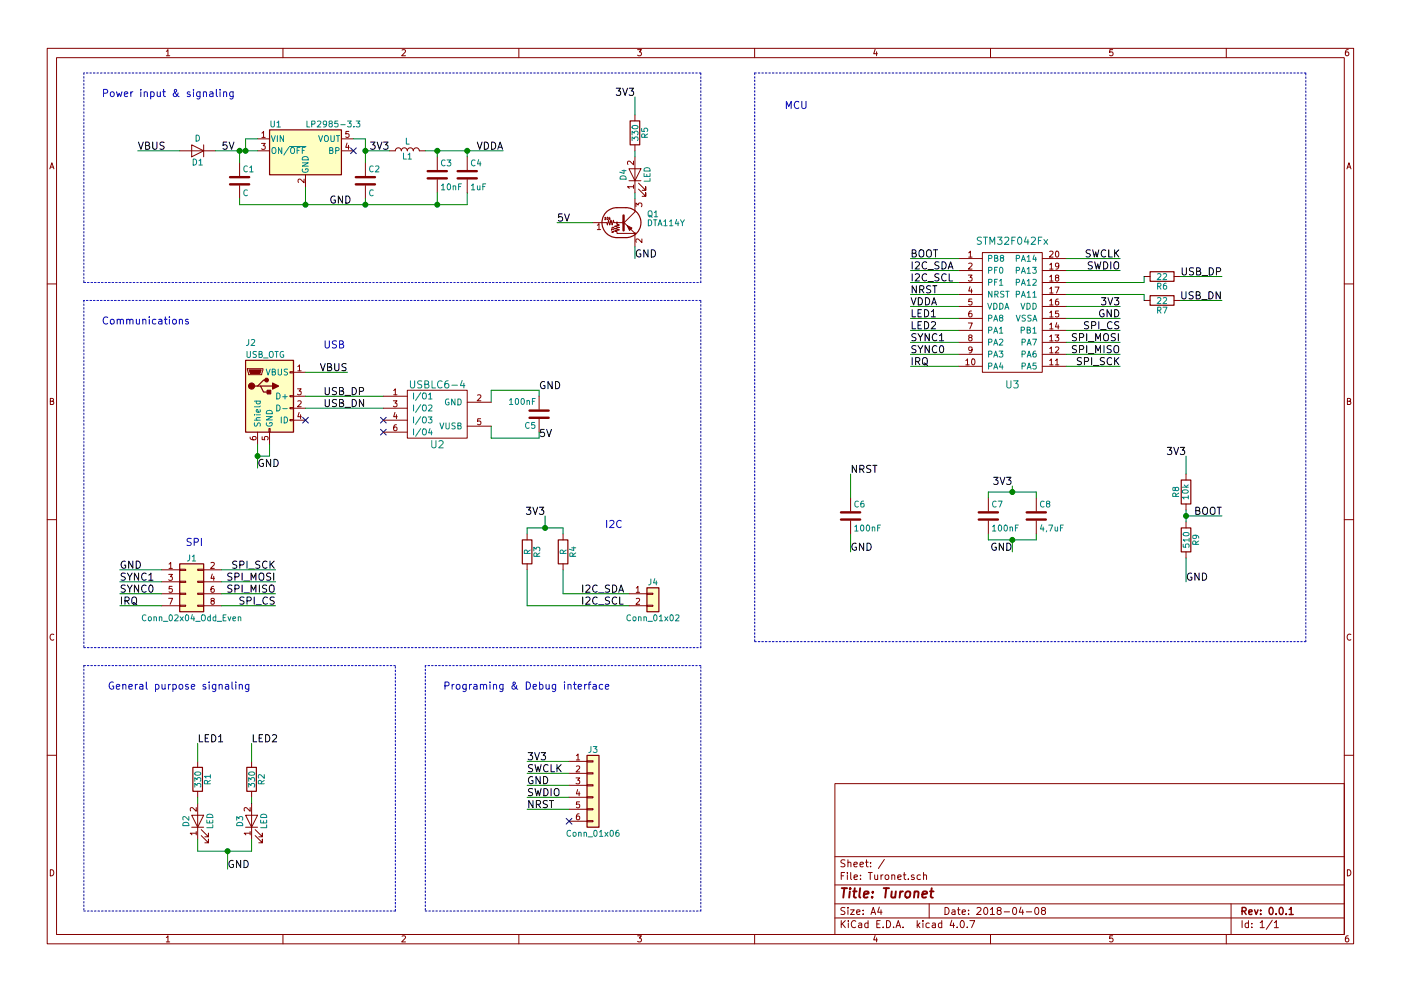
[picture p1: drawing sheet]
EESchema Schematic File Version 2
LIBS:power
LIBS:device
LIBS:switches
LIBS:relays
LIBS:motors
LIBS:transistors
LIBS:conn
LIBS:linear
LIBS:regul
LIBS:74xx
LIBS:cmos4000
LIBS:adc-dac
LIBS:memory
LIBS:xilinx
LIBS:microcontrollers
LIBS:dsp
LIBS:microchip
LIBS:analog_switches
LIBS:motorola
LIBS:texas
LIBS:intel
LIBS:audio
LIBS:interface
LIBS:digital-audio
LIBS:philips
LIBS:display
LIBS:cypress
LIBS:siliconi
LIBS:opto
LIBS:atmel
LIBS:contrib
LIBS:valves
LIBS:ComponentLib
LIBS:Turonet-cache
EELAYER 25 0
EELAYER END
$Descr A4 11693 8268
encoding utf-8
Sheet 1 1
Title "Turonet"
Date "2018-04-08"
Rev "0.0.1"
Comp ""
Comment1 ""
Comment2 ""
Comment3 ""
Comment4 ""
$EndDescr
$Comp
L STM32F042Fx U3
U 1 1
P 8450 2600
F 0 "U3" H 8450 2000 60  0000 C CNN
F 1 "STM32F042Fx" H 8450 3200 60  0000 C CNN
F 2 "Housings_SSOP:TSSOP-20_4.4x6.5mm_Pitch0.65mm" H 8450 2550 60  0001 C CNN
F 3 "" H 8450 2550 60  0001 C CNN
	1    8450 2600
	1    0    0    -1  
$EndComp
$Comp
L USB_OTG J2
U 1 1
P 2250 3300
F 0 "J2" H 2050 3750 50  0000 L CNN
F 1 "USB_OTG" H 2050 3650 50  0000 L CNN
F 2 "Connectors_USB:USB_Micro-B_Molex-105017-0001" H 2400 3250 50  0001 C CNN
F 3 "" H 2400 3250 50  0001 C CNN
	1    2250 3300
	1    0    0    -1  
$EndComp
$Comp
L Conn_01x06 J3
U 1 1
P 4950 6550
F 0 "J3" H 4950 6850 50  0000 C CNN
F 1 "Conn_01x06" H 4950 6150 50  0000 C CNN
F 2 "Pin_Headers:Pin_Header_Angled_1x06_Pitch2.54mm" H 4950 6550 50  0001 C CNN
F 3 "" H 4950 6550 50  0001 C CNN
	1    4950 6550
	1    0    0    -1  
$EndComp
$Comp
L C C3
U 1 1
P 3650 1450
F 0 "C3" H 3675 1550 50  0000 L CNN
F 1 "10nF" H 3675 1350 50  0000 L CNN
F 2 "Capacitors_SMD:C_0603_HandSoldering" H 3688 1300 50  0001 C CNN
F 3 "" H 3650 1450 50  0001 C CNN
	1    3650 1450
	1    0    0    -1  
$EndComp
$Comp
L C C4
U 1 1
P 3900 1450
F 0 "C4" H 3925 1550 50  0000 L CNN
F 1 "1uF" H 3925 1350 50  0000 L CNN
F 2 "Capacitors_SMD:C_0603_HandSoldering" H 3938 1300 50  0001 C CNN
F 3 "" H 3900 1450 50  0001 C CNN
	1    3900 1450
	1    0    0    -1  
$EndComp
$Comp
L C C8
U 1 1
P 8650 4300
F 0 "C8" H 8675 4400 50  0000 L CNN
F 1 "4,7uF" H 8675 4200 50  0000 L CNN
F 2 "Capacitors_SMD:C_0603_HandSoldering" H 8688 4150 50  0001 C CNN
F 3 "" H 8650 4300 50  0001 C CNN
	1    8650 4300
	1    0    0    -1  
$EndComp
$Comp
L C C7
U 1 1
P 8250 4300
F 0 "C7" H 8275 4400 50  0000 L CNN
F 1 "100nF" H 8275 4200 50  0000 L CNN
F 2 "Capacitors_SMD:C_0603_HandSoldering" H 8288 4150 50  0001 C CNN
F 3 "" H 8250 4300 50  0001 C CNN
	1    8250 4300
	1    0    0    -1  
$EndComp
$Comp
L C C6
U 1 1
P 7100 4300
F 0 "C6" H 7125 4400 50  0000 L CNN
F 1 "100nF" H 7125 4200 50  0000 L CNN
F 2 "Capacitors_SMD:C_0603_HandSoldering" H 7138 4150 50  0001 C CNN
F 3 "" H 7100 4300 50  0001 C CNN
	1    7100 4300
	1    0    0    -1  
$EndComp
Wire Wire Line
	8900 2550 9350 2550
$Comp
L R R9
U 1 1
P 9900 4500
F 0 "R9" V 9980 4500 50  0000 C CNN
F 1 "510" V 9900 4500 50  0000 C CNN
F 2 "Resistors_SMD:R_0603_HandSoldering" V 9830 4500 50  0001 C CNN
F 3 "" H 9900 4500 50  0001 C CNN
	1    9900 4500
	1    0    0    -1  
$EndComp
$Comp
L R R8
U 1 1
P 9900 4100
F 0 "R8" V 9980 4100 50  0000 C CNN
F 1 "10k" V 9900 4100 50  0000 C CNN
F 2 "Resistors_SMD:R_0603_HandSoldering" V 9830 4100 50  0001 C CNN
F 3 "" H 9900 4100 50  0001 C CNN
	1    9900 4100
	-1   0    0    1   
$EndComp
Wire Wire Line
	9900 4250 9900 4350
$Comp
L DTA114Y Q1
U 1 1
P 5200 1850
F 0 "Q1" H 5400 1925 50  0000 L CNN
F 1 "DTA114Y" H 5400 1850 50  0000 L CNN
F 2 "TO_SOT_Packages_SMD:SOT-23_Handsoldering" H 5200 1850 50  0001 L CNN
F 3 "" H 5200 1850 50  0001 L CNN
	1    5200 1850
	1    0    0    -1  
$EndComp
Wire Wire Line
	2150 3700 2150 3900
Wire Wire Line
	2250 3700 2250 3800
Wire Wire Line
	2250 3800 2150 3800
Connection ~ 2150 3800
$Comp
L D D1
U 1 1
P 1650 1250
F 0 "D1" H 1650 1350 50  0000 C CNN
F 1 "D" H 1650 1150 50  0000 C CNN
F 2 "Diodes_SMD:D_SOD-123" H 1650 1250 50  0001 C CNN
F 3 "" H 1650 1250 50  0001 C CNN
	1    1650 1250
	-1   0    0    1   
$EndComp
NoConn ~ 2550 3500
Wire Wire Line
	2550 3100 2900 3100
Wire Wire Line
	2550 3300 3200 3300
Wire Wire Line
	2550 3400 3200 3400
$Comp
L R R7
U 1 1
P 9700 2500
F 0 "R7" V 9780 2500 50  0000 C CNN
F 1 "22" V 9700 2500 50  0000 C CNN
F 2 "Resistors_SMD:R_0603_HandSoldering" V 9630 2500 50  0001 C CNN
F 3 "" H 9700 2500 50  0001 C CNN
	1    9700 2500
	0    1    1    0   
$EndComp
$Comp
L R R6
U 1 1
P 9700 2300
F 0 "R6" V 9780 2300 50  0000 C CNN
F 1 "22" V 9700 2300 50  0000 C CNN
F 2 "Resistors_SMD:R_0603_HandSoldering" V 9630 2300 50  0001 C CNN
F 3 "" H 9700 2300 50  0001 C CNN
	1    9700 2300
	0    1    1    0   
$EndComp
NoConn ~ 3200 3500
NoConn ~ 3200 3600
$Comp
L C C5
U 1 1
P 4500 3450
F 0 "C5" H 4525 3550 50  0000 L CNN
F 1 "100nF" H 4525 3350 50  0000 L CNN
F 2 "Capacitors_SMD:C_0603_HandSoldering" H 4538 3300 50  0001 C CNN
F 3 "" H 4500 3450 50  0001 C CNN
	1    4500 3450
	-1   0    0    1   
$EndComp
Wire Wire Line
	4100 3350 4100 3250
Wire Wire Line
	4100 3250 4500 3250
Wire Wire Line
	4500 3250 4500 3300
Wire Wire Line
	4500 3600 4500 3650
Wire Wire Line
	4500 3650 4100 3650
Wire Wire Line
	4100 3650 4100 3550
Text Label 4500 3650 0    60   ~ 0
5V
Text Label 1850 1250 0    60   ~ 0
5V
Text Label 2900 3100 2    60   ~ 0
VBUS
Text Label 2700 3300 0    60   ~ 0
USB_DP
Text Label 2700 3400 0    60   ~ 0
USB_DN
Wire Wire Line
	1150 1250 1500 1250
Wire Wire Line
	2550 1550 2550 1700
$Comp
L C C1
U 1 1
P 2000 1500
F 0 "C1" H 2025 1600 50  0000 L CNN
F 1 "C" H 2025 1400 50  0000 L CNN
F 2 "Capacitors_SMD:C_0603_HandSoldering" H 2038 1350 50  0001 C CNN
F 3 "" H 2000 1500 50  0001 C CNN
	1    2000 1500
	1    0    0    -1  
$EndComp
$Comp
L C C2
U 1 1
P 3050 1500
F 0 "C2" H 3075 1600 50  0000 L CNN
F 1 "C" H 3075 1400 50  0000 L CNN
F 2 "Capacitors_SMD:C_0603_HandSoldering" H 3088 1350 50  0001 C CNN
F 3 "" H 3050 1500 50  0001 C CNN
	1    3050 1500
	1    0    0    -1  
$EndComp
Wire Wire Line
	2000 1350 2000 1250
Connection ~ 2000 1250
Wire Wire Line
	2000 1650 2000 1700
Wire Wire Line
	2000 1700 3900 1700
Connection ~ 2550 1700
Wire Wire Line
	3050 1700 3050 1650
Wire Wire Line
	3050 1150 3050 1350
Connection ~ 3050 1250
Text Label 3250 1250 2    60   ~ 0
3V3
Text Label 4650 1850 0    60   ~ 0
5V
Wire Wire Line
	4950 1850 4650 1850
$Comp
L R R5
U 1 1
P 5300 1100
F 0 "R5" V 5380 1100 50  0000 C CNN
F 1 "330" V 5300 1100 50  0000 C CNN
F 2 "Resistors_SMD:R_0603_HandSoldering" V 5230 1100 50  0001 C CNN
F 3 "" H 5300 1100 50  0001 C CNN
	1    5300 1100
	1    0    0    -1  
$EndComp
Text Label 5300 800  2    60   ~ 0
3V3
Wire Wire Line
	5300 800  5300 950 
Wire Wire Line
	5300 2050 5300 2150
$Comp
L LED D4
U 1 1
P 5300 1450
F 0 "D4" H 5300 1550 50  0000 C CNN
F 1 "LED" H 5300 1350 50  0000 C CNN
F 2 "LEDs:LED_0805_HandSoldering" H 5300 1450 50  0001 C CNN
F 3 "" H 5300 1450 50  0001 C CNN
	1    5300 1450
	0    -1   -1   0   
$EndComp
Wire Wire Line
	5300 1250 5300 1300
Wire Wire Line
	5300 1600 5300 1650
$Comp
L L L1
U 1 1
P 3400 1250
F 0 "L1" V 3350 1250 50  0000 C CNN
F 1 "L" V 3475 1250 50  0000 C CNN
F 2 "Inductors_SMD:L_0603_HandSoldering" H 3400 1250 50  0001 C CNN
F 3 "" H 3400 1250 50  0001 C CNN
	1    3400 1250
	0    -1   -1   0   
$EndComp
Wire Wire Line
	3550 1250 4200 1250
Wire Wire Line
	3650 1250 3650 1300
Wire Wire Line
	3900 1250 3900 1300
Connection ~ 3650 1250
Connection ~ 3900 1250
Text Label 4200 1250 2    60   ~ 0
VDDA
Wire Wire Line
	3650 1700 3650 1600
Connection ~ 3050 1700
Wire Wire Line
	3900 1700 3900 1600
Connection ~ 3650 1700
Wire Wire Line
	7100 4450 7100 4600
Wire Wire Line
	7100 4150 7100 3950
Text Label 7100 3950 0    60   ~ 0
NRST
Text Label 9900 3800 2    60   ~ 0
3V3
Wire Wire Line
	9900 3800 9900 3950
Wire Wire Line
	9900 4650 9900 4850
Wire Wire Line
	9900 4300 10200 4300
Connection ~ 9900 4300
Text Label 10200 4300 2    60   ~ 0
BOOT
$Comp
L Conn_02x04_Odd_Even J1
U 1 1
P 1550 4850
F 0 "J1" H 1600 5050 50  0000 C CNN
F 1 "Conn_02x04_Odd_Even" H 1600 4550 50  0000 C CNN
F 2 "Pin_Headers:Pin_Header_Angled_2x04_Pitch2.54mm" H 1550 4850 50  0001 C CNN
F 3 "" H 1550 4850 50  0001 C CNN
	1    1550 4850
	1    0    0    -1  
$EndComp
Text Label 1150 1250 0    60   ~ 0
VBUS
$Comp
L R R1
U 1 1
P 1650 6500
F 0 "R1" V 1730 6500 50  0000 C CNN
F 1 "330" V 1650 6500 50  0000 C CNN
F 2 "Resistors_SMD:R_0603_HandSoldering" V 1580 6500 50  0001 C CNN
F 3 "" H 1650 6500 50  0001 C CNN
	1    1650 6500
	1    0    0    -1  
$EndComp
Wire Wire Line
	1650 6200 1650 6350
$Comp
L LED D2
U 1 1
P 1650 6850
F 0 "D2" H 1650 6950 50  0000 C CNN
F 1 "LED" H 1650 6750 50  0000 C CNN
F 2 "LEDs:LED_0805_HandSoldering" H 1650 6850 50  0001 C CNN
F 3 "" H 1650 6850 50  0001 C CNN
	1    1650 6850
	0    -1   -1   0   
$EndComp
Wire Wire Line
	1650 6650 1650 6700
Wire Wire Line
	1650 7000 1650 7100
$Comp
L R R2
U 1 1
P 2100 6500
F 0 "R2" V 2180 6500 50  0000 C CNN
F 1 "330" V 2100 6500 50  0000 C CNN
F 2 "Resistors_SMD:R_0603_HandSoldering" V 2030 6500 50  0001 C CNN
F 3 "" H 2100 6500 50  0001 C CNN
	1    2100 6500
	1    0    0    -1  
$EndComp
Wire Wire Line
	2100 6200 2100 6350
$Comp
L LED D3
U 1 1
P 2100 6850
F 0 "D3" H 2100 6950 50  0000 C CNN
F 1 "LED" H 2100 6750 50  0000 C CNN
F 2 "LEDs:LED_0805_HandSoldering" H 2100 6850 50  0001 C CNN
F 3 "" H 2100 6850 50  0001 C CNN
	1    2100 6850
	0    -1   -1   0   
$EndComp
Wire Wire Line
	2100 6650 2100 6700
Wire Wire Line
	2100 7100 2100 7000
Wire Wire Line
	1650 7100 2100 7100
Wire Wire Line
	1900 7100 1900 7250
Connection ~ 1900 7100
Text Label 1650 6200 0    60   ~ 0
LED1
Text Label 2100 6200 0    60   ~ 0
LED2
$Comp
L Conn_01x02 J4
U 1 1
P 5450 4950
F 0 "J4" H 5450 5050 50  0000 C CNN
F 1 "Conn_01x02" H 5450 4750 50  0000 C CNN
F 2 "Pin_Headers:Pin_Header_Straight_1x02_Pitch2.54mm" H 5450 4950 50  0001 C CNN
F 3 "" H 5450 4950 50  0001 C CNN
	1    5450 4950
	1    0    0    -1  
$EndComp
$Comp
L R R3
U 1 1
P 4400 4600
F 0 "R3" V 4480 4600 50  0000 C CNN
F 1 "R" V 4400 4600 50  0000 C CNN
F 2 "Resistors_SMD:R_0603_HandSoldering" V 4330 4600 50  0001 C CNN
F 3 "" H 4400 4600 50  0001 C CNN
	1    4400 4600
	1    0    0    -1  
$EndComp
$Comp
L R R4
U 1 1
P 4700 4600
F 0 "R4" V 4780 4600 50  0000 C CNN
F 1 "R" V 4700 4600 50  0000 C CNN
F 2 "Resistors_SMD:R_0603_HandSoldering" V 4630 4600 50  0001 C CNN
F 3 "" H 4700 4600 50  0001 C CNN
	1    4700 4600
	1    0    0    -1  
$EndComp
Text Label 7600 2550 0    60   ~ 0
VDDA
Wire Wire Line
	7600 2550 8000 2550
Text Label 9350 2550 2    60   ~ 0
3V3
Text Label 10200 2300 2    60   ~ 0
USB_DP
Text Label 10200 2500 2    60   ~ 0
USB_DN
Text Label 7600 2150 0    60   ~ 0
BOOT
Wire Wire Line
	8000 2150 7600 2150
Wire Wire Line
	8000 2250 7600 2250
Wire Wire Line
	8000 2350 7600 2350
Text Label 7600 2250 0    60   ~ 0
I2C_SDA
Text Label 7600 2350 0    60   ~ 0
I2C_SCL
Text Label 7600 2450 0    60   ~ 0
NRST
Wire Wire Line
	7600 2450 8000 2450
Text Label 7600 2650 0    60   ~ 0
LED1
Text Label 7600 2750 0    60   ~ 0
LED2
Wire Wire Line
	7600 2650 8000 2650
Wire Wire Line
	7600 2750 8000 2750
Wire Wire Line
	7600 2850 8000 2850
Wire Wire Line
	8000 2950 7600 2950
Wire Wire Line
	8000 3050 7600 3050
Text Label 7600 3050 0    60   ~ 0
IRQ
Text Label 7600 2950 0    60   ~ 0
SYNC0
Text Label 7600 2850 0    60   ~ 0
SYNC1
Text Label 9350 2150 2    60   ~ 0
SWCLK
Wire Wire Line
	8900 2150 9350 2150
Wire Wire Line
	8900 2650 9350 2650
Text Label 9350 2250 2    60   ~ 0
SWDIO
Wire Wire Line
	9350 2250 8900 2250
Wire Wire Line
	8900 2750 9350 2750
Text Label 9350 2750 2    60   ~ 0
SPI_CS
Text Label 9350 2850 2    60   ~ 0
SPI_MOSI
Text Label 9350 2950 2    60   ~ 0
SPI_MISO
Text Label 9350 3050 2    60   ~ 0
SPI_SCK
Wire Wire Line
	9350 2850 8900 2850
Wire Wire Line
	9350 2950 8900 2950
Wire Wire Line
	9350 3050 8900 3050
Wire Wire Line
	9850 2300 10200 2300
Wire Wire Line
	9850 2500 10200 2500
Wire Wire Line
	9550 2300 9550 2350
Wire Wire Line
	9550 2350 8900 2350
Wire Wire Line
	8900 2450 9550 2450
Wire Wire Line
	9550 2450 9550 2500
Text Label 8450 4050 2    60   ~ 0
3V3
Wire Wire Line
	8450 4050 8450 4100
Wire Wire Line
	8250 4100 8650 4100
Wire Wire Line
	8250 4100 8250 4150
Wire Wire Line
	8650 4100 8650 4150
Connection ~ 8450 4100
Wire Wire Line
	8250 4450 8250 4500
Wire Wire Line
	8250 4500 8650 4500
Wire Wire Line
	8450 4500 8450 4600
Wire Wire Line
	8650 4500 8650 4450
Connection ~ 8450 4500
Text Label 4400 6350 0    60   ~ 0
3V3
Text Label 4400 6450 0    60   ~ 0
SWCLK
Text Label 4400 6650 0    60   ~ 0
SWDIO
Text Label 4400 6750 0    60   ~ 0
NRST
NoConn ~ 4750 6850
Wire Wire Line
	4400 6350 4750 6350
Wire Wire Line
	4400 6450 4750 6450
Wire Wire Line
	4400 6650 4750 6650
Wire Wire Line
	4400 6750 4750 6750
Wire Wire Line
	4750 6550 4400 6550
Text Label 4400 6550 0    60   ~ 0
GND
Text Label 9900 4850 0    60   ~ 0
GND
Text Label 7100 4600 0    60   ~ 0
GND
Text Label 1900 7250 0    60   ~ 0
GND
Text Label 5300 2150 0    60   ~ 0
GND
Text Label 2150 3900 0    60   ~ 0
GND
Text Label 4500 3250 0    60   ~ 0
GND
Text Label 2750 1700 0    60   ~ 0
GND
Text Label 9350 2650 2    60   ~ 0
GND
Text Label 8450 4600 2    60   ~ 0
GND
Text Label 4850 4950 0    60   ~ 0
I2C_SDA
Text Label 4850 5050 0    60   ~ 0
I2C_SCL
Text Label 4550 4300 2    60   ~ 0
3V3
Wire Wire Line
	4550 4300 4550 4400
Wire Wire Line
	4400 4400 4700 4400
Wire Wire Line
	4400 4400 4400 4450
Wire Wire Line
	4700 4400 4700 4450
Connection ~ 4550 4400
Wire Wire Line
	4700 4750 4700 4950
Wire Wire Line
	4700 4950 5250 4950
Wire Wire Line
	4400 4750 4400 5050
Wire Wire Line
	4400 5050 5250 5050
Text Label 1000 4750 0    60   ~ 0
GND
Text Label 2300 4750 2    60   ~ 0
SPI_SCK
Text Label 2300 4850 2    60   ~ 0
SPI_MOSI
Text Label 2300 4950 2    60   ~ 0
SPI_MISO
Text Label 2300 5050 2    60   ~ 0
SPI_CS
Text Label 1000 5050 0    60   ~ 0
IRQ
Text Label 1000 4950 0    60   ~ 0
SYNC0
Text Label 1000 4850 0    60   ~ 0
SYNC1
Wire Wire Line
	1000 4750 1350 4750
Wire Wire Line
	1000 4850 1350 4850
Wire Wire Line
	1000 4950 1350 4950
Wire Wire Line
	1000 5050 1350 5050
Wire Wire Line
	1850 4750 2300 4750
Wire Wire Line
	1850 4850 2300 4850
Wire Wire Line
	1850 4950 2300 4950
Wire Wire Line
	1850 5050 2300 5050
Wire Notes Line
	700  600  700  2350
Wire Notes Line
	700  2350 5850 2350
Wire Notes Line
	5850 2350 5850 600 
Wire Notes Line
	5850 600  700  600 
Text Notes 850  800  0    60   ~ 0
Power input & signaling
Wire Notes Line
	700  2500 700  5400
Wire Notes Line
	700  5400 5850 5400
Wire Notes Line
	5850 5400 5850 2500
Wire Notes Line
	5850 2500 700  2500
Text Notes 850  2700 0    60   ~ 0
Communications
Text Notes 2700 2900 0    60   ~ 0
USB
Text Notes 1550 4550 0    60   ~ 0
SPI
Text Notes 5050 4400 0    60   ~ 0
I2C
Wire Notes Line
	700  5550 700  7600
Wire Notes Line
	700  7600 3300 7600
Wire Notes Line
	3300 7600 3300 5550
Wire Notes Line
	3300 5550 700  5550
Wire Notes Line
	3550 5550 3550 7600
Wire Notes Line
	3550 7600 5850 7600
Wire Notes Line
	5850 7600 5850 5550
Wire Notes Line
	5850 5550 3550 5550
Text Notes 900  5750 0    60   ~ 0
General purpose signaling
Text Notes 3700 5750 0    60   ~ 0
Programing & Debug interface
Wire Notes Line
	6300 600  6300 5350
Wire Notes Line
	6300 5350 10900 5350
Wire Notes Line
	10900 5350 10900 600 
Wire Notes Line
	10900 600  6300 600 
Text Notes 6550 900  0    60   ~ 0
MCU
$Comp
L LP2985-3.3 U1
U 1 1
P 2550 1250
F 0 "U1" H 2300 1475 50  0000 C CNN
F 1 "LP2985-3.3" H 2550 1475 50  0000 L CNN
F 2 "TO_SOT_Packages_SMD:SOT-23-5_HandSoldering" H 2550 1575 50  0001 C CNN
F 3 "" H 2550 1250 50  0001 C CNN
	1    2550 1250
	1    0    0    -1  
$EndComp
Wire Wire Line
	1800 1250 2150 1250
Wire Wire Line
	2050 1250 2050 1150
Wire Wire Line
	2050 1150 2150 1150
Connection ~ 2050 1250
Wire Wire Line
	3050 1150 2950 1150
Wire Wire Line
	3050 1250 3250 1250
NoConn ~ 2950 1250
$Comp
L USBLC6-4 U2
U 1 1
P 3650 3450
F 0 "U2" H 3650 3200 60  0000 C CNN
F 1 "USBLC6-4" H 3650 3700 60  0000 C CNN
F 2 "TO_SOT_Packages_SMD:TSOT-23-6_HandSoldering" H 3650 3450 60  0001 C CNN
F 3 "" H 3650 3450 60  0001 C CNN
	1    3650 3450
	1    0    0    -1  
$EndComp
$EndSCHEMATC
